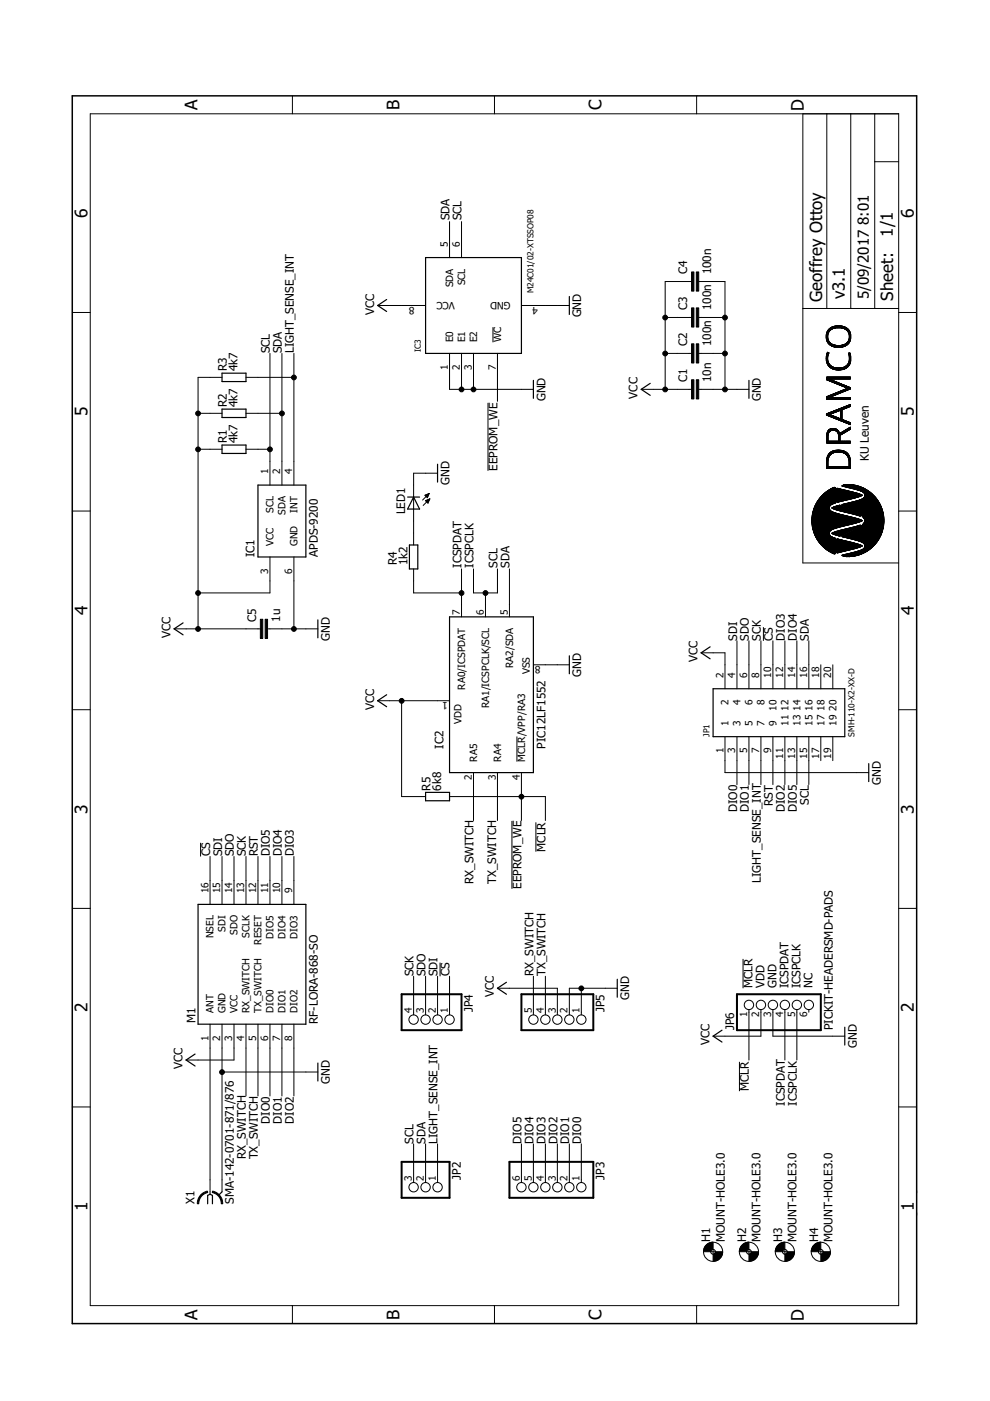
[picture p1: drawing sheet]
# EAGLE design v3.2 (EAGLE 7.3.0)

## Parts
C1  10n  C-EUC0805K  [C0805K]
C2  100n  C-EUC0805K  [C0805K]
C3  100n  C-EUC0805K  [C0805K]
C4  100n  C-EUC0805K  [C0805K]
C5  1u  C-EUC0805K  [C0805K]
H1  MOUNT-HOLE3.0  [3,0]
H2  MOUNT-HOLE3.0  [3,0]
H3  MOUNT-HOLE3.0  [3,0]
H4  MOUNT-HOLE3.0  [3,0]
IC1  APDS-9200  [APDS-9200]
IC2  PIC12LF1552  [MSOP8]
IC3  M24C01/02-XTSSOP08  [TSSOP08]
JP1  SMH-110-X2-XX-D  [SMH-110-X2-XX-D]
JP2  PINHD-1X3  [1X03]
JP3  PINHD-1X6  [1X06]
JP4  PINHD-1X4  [1X04]
JP5  PINHD-1X5  [1X05]
JP6  PICKIT-HEADERSMD-PADS  [1X06/SMD]
LED1  LEDCHIP-LED0805  [CHIP-LED0805]
M1  RF-LORA-868-SO  [RF-LORA-868-SO]
R1  4k7  R-EU_M0805  [M0805]
R2  4k7  R-EU_M0805  [M0805]
R3  4k7  R-EU_M0805  [M0805]
R4  1k2  R-EU_M0805  [M0805]
R5  6k8  R-EU_M0805  [M0805]
X1  SMA-142-0701-871/876  [J502-ND-142-0701-871/876]

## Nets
!CS: JP1.10 JP4.1 M1.16(NSEL)
!MCLR: IC2.4(!MCLR!/VPP/RA3) IC3.7(!WC) JP6.1 R5.1
ANT: M1.1(ANT) X1.1
DIO0: JP1.3 JP3.1 M1.6(DIO0)
DIO1: JP1.5 JP3.2 M1.7(DIO1)
DIO2: JP1.11 JP3.3 M1.8(DIO2)
DIO3: JP1.12 JP3.4 M1.9(DIO3)
DIO4: JP1.14 JP3.5 M1.10(DIO4)
DIO5: JP1.13 JP3.6 M1.11(DIO5)
GND: C1.2 C2.2 C3.2 C4.2 C5.2 IC1.6(GND) IC2.8(VSS) IC3.1(E0) IC3.2(E1) IC3.3(E2) IC3.4(GND) JP1.1 JP5.1 JP5.2 JP6.3 LED1.C M1.2(GND) X1.G@1 X1.G@2 X1.G@3 X1.G@4
ICSPDAT: IC2.7(RA0/ICSPDAT) JP6.4 R4.2
LIGHT_SENSE_INT: IC1.4(INT) JP1.7 JP2.1 R3.1
N$1: LED1.A R4.1
RST: JP1.9 M1.12(RESET)
RX_SWITCH: IC2.2(RA5) JP5.5 M1.4(RX_SWITCH)
SCK: JP1.8 JP4.4 M1.13(SCLK)
SCL: IC1.1(SCL) IC2.6(RA1/ICSPCLK/SCL) IC3.6(SCL) JP1.15 JP2.3 JP6.5 R1.1
SDA: IC1.2(SDA) IC2.5(RA2/SDA) IC3.5(SDA) JP1.16 JP2.2 R2.1
SDI: JP1.4 JP4.2 M1.15(SDI)
SDO: JP1.6 JP4.3 M1.14(SDO)
TX_SWITCH: IC2.3(RA4) JP5.4 M1.5(TX_SWITCH)
VCC: C1.1 C2.1 C3.1 C4.1 C5.1 IC1.3(VCC) IC2.1(VDD) IC3.8(VCC) JP1.2 JP5.3 JP6.2 M1.3(VCC) R1.2 R2.2 R3.2 R5.2
Unconnected: JP1.17 JP1.18 JP1.19 JP1.20 JP6.6

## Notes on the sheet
- ICSPCLK
- !EEPROM_WE
- !EEPROM_WE
- ICSPCLK
- Geoffrey Ottoy
- KU Leuven
